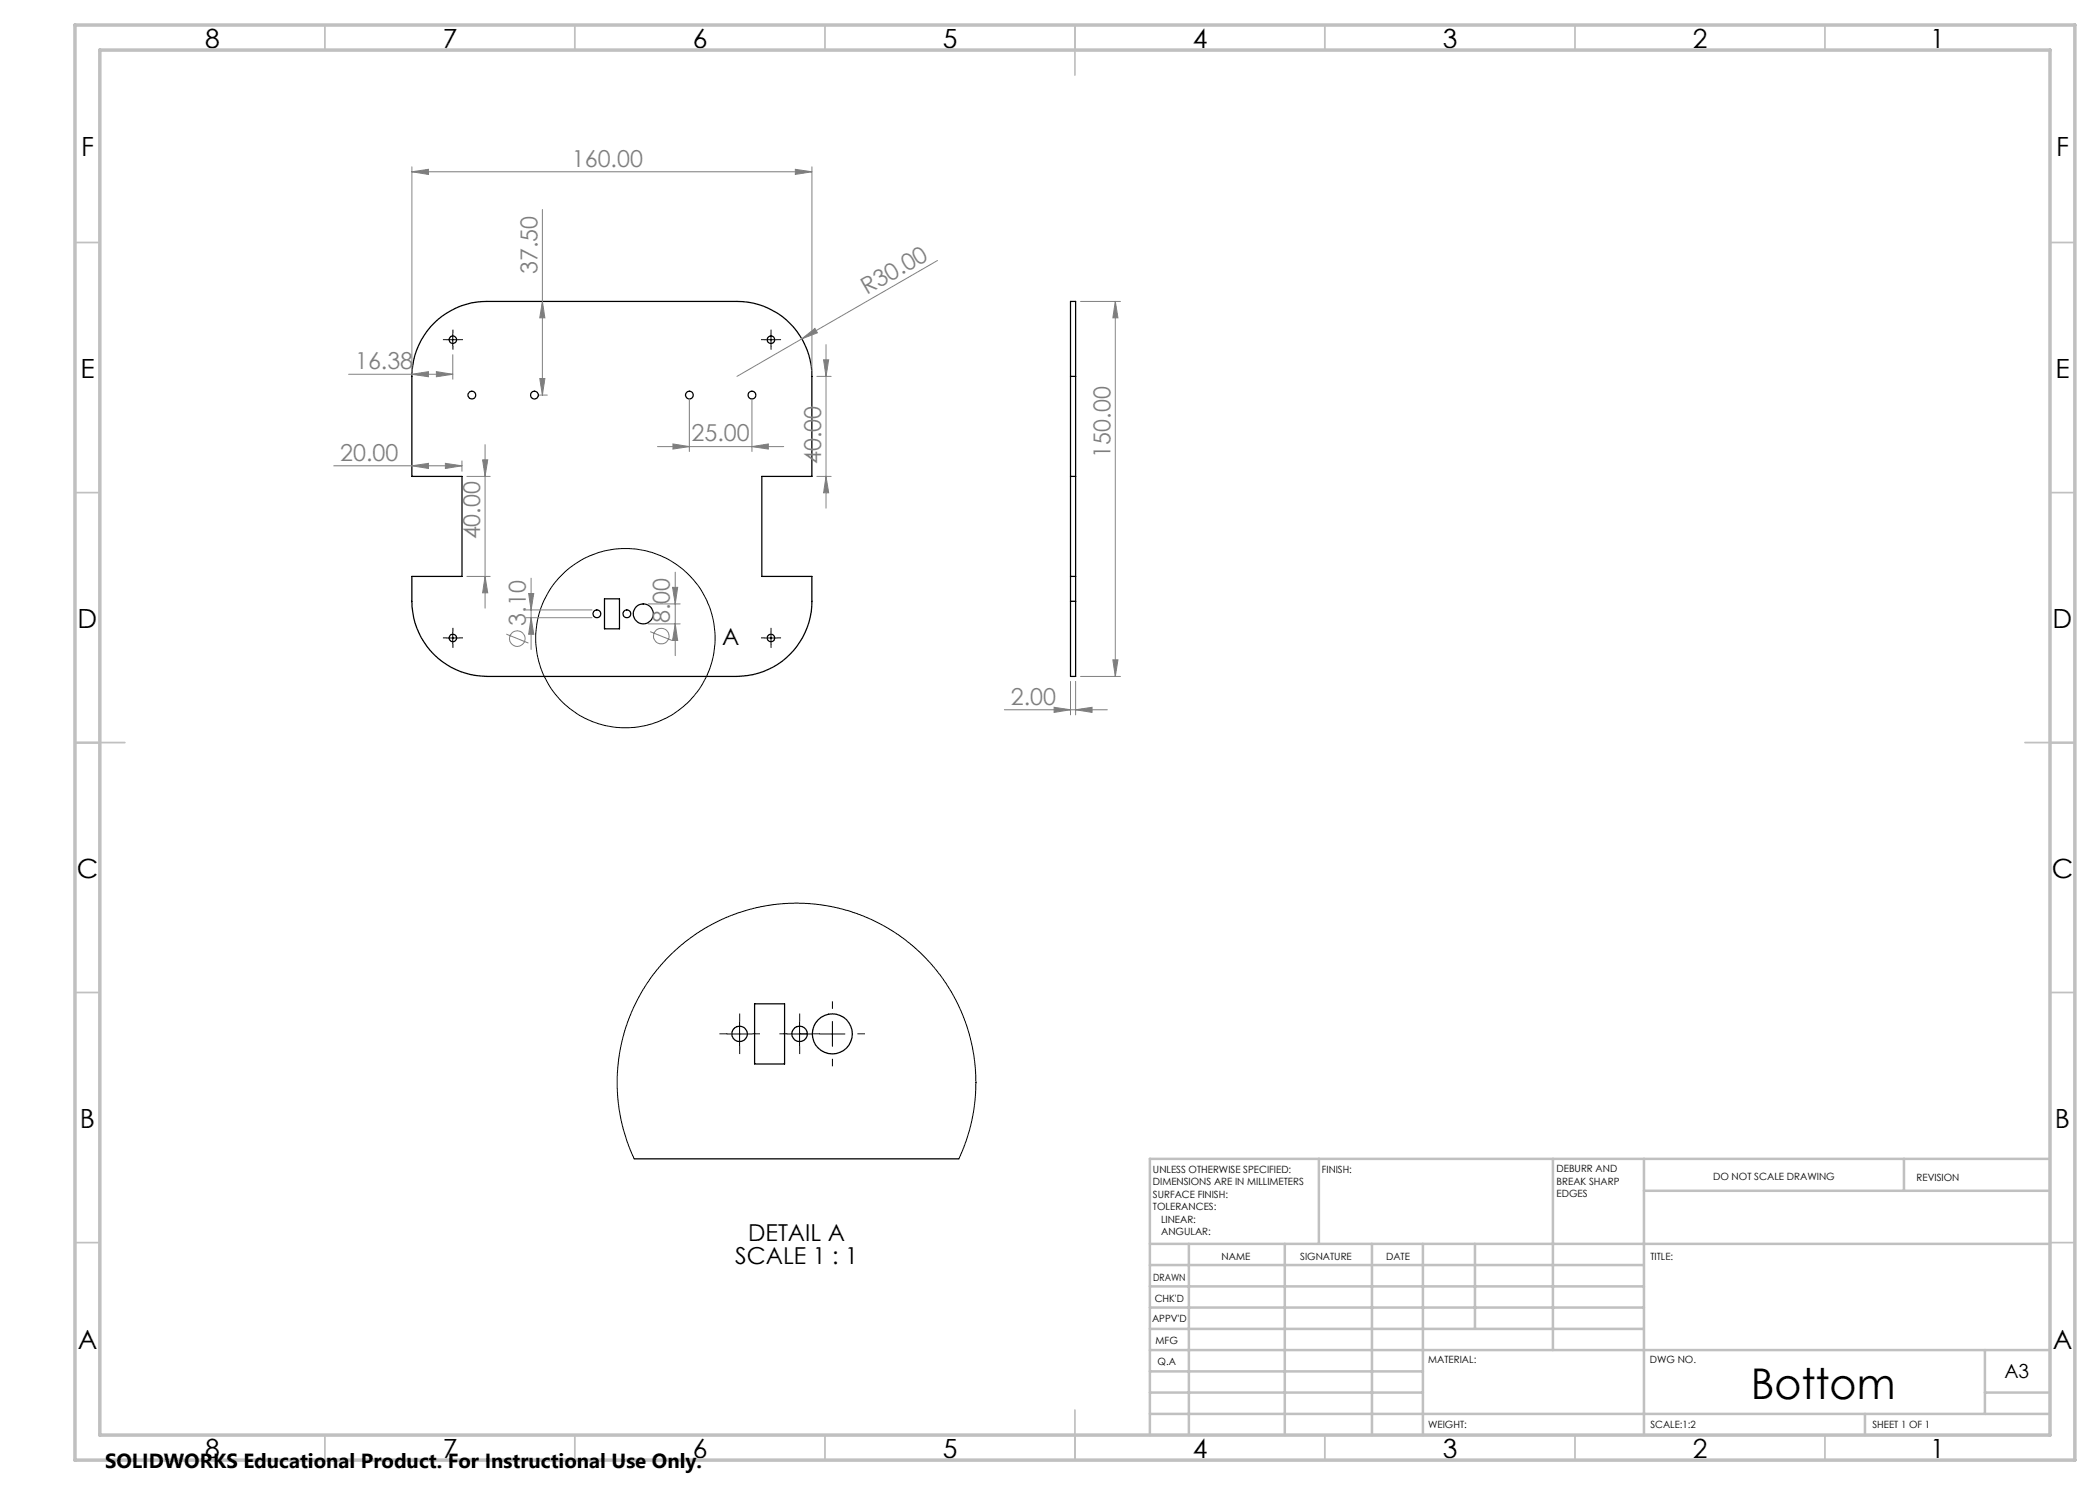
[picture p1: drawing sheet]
<svg xmlns="http://www.w3.org/2000/svg" width="420mm" height="297mm" viewBox="0 0 420 297" stroke-linecap="round" stroke-linejoin="round" font-family="sans-serif">
<g fill="none" stroke="#000" stroke-width=".25">
<path d="M86.8 64.7a14.9 14.9 0 0 1 10.6-4.4h50a15 15 0 0 1 15 15v20h-10v20h10a28.7 28.7 0 0 1-.4 8.2 15 15 0 0 1-14.6 11.8h-50a15.1 15.1 0 0 1-15-15v-5h10v-20h-10v-20a15 15 0 0 1 4.4-10.6zM214.1 75.3v-15h1v15M214.1 75.3h1M214.1 75.3v45M215.1 75.3v45M214.1 95.3h1M120.9 119.8h3v6h-3zM214.1 115.3h1M214.1 120.3v15h1v-15M214.1 120.3h1M150.9 200.8h6v12h-6zM126.9 231.8h64.9"/>
<circle cx="90.6" cy="67.9" r=".74"/>
<circle cx="94.4" cy="79" r=".77"/>
<circle cx="106.9" cy="79" r=".78"/>
<circle cx="137.9" cy="79" r=".77"/>
<circle cx="150.4" cy="79" r=".78"/>
<circle cx="154.2" cy="68" r=".75"/>
<circle cx="90.6" cy="127.6" r=".74"/>
<circle cx="119.4" cy="122.8" r=".78"/>
<circle cx="125.4" cy="122.8" r=".78"/>
<circle cx="128.7" cy="122.8" r="1.99"/>
<circle cx="154.2" cy="127.6" r=".74"/>
<circle cx="147.9" cy="206.8" r="1.55"/>
<circle cx="159.9" cy="206.8" r="1.55"/>
<circle cx="166.5" cy="206.8" r="4"/>
</g>
<g fill="none" stroke="#000" stroke-width=".2">
<path d="M89.3 67.9h2.5M90.6 66.7v2.5M152.9 67.9h2.5M154.2 66.7v2.5M89.3 127.6h2.5M90.6 126.3v2.5M152.9 127.6h2.5M154.2 126.3v2.5M145.4 206.8h5M147.9 204.3v5M157.4 206.8h5M159.9 204.3v5"/>
<path d="M164 206.8h5M166.5 204.3v5M126.9 231.8l-1.4-3.3-.9-2.8-.6-2.7-.5-4v-4.5l.5-4.6 1.2-4.7 1.5-3.7 1.9-3.6 2.8-4 3.2-3.4 3.6-3 2.9-1.9 4.2-2.2 4.8-1.6 4.7-.9 4.1-.3 4.3 .2 4.5 .8 4.9 1.6 3.9 1.8 3.7 2.4 3.5 2.7 3 3.3 2.7 3.5 2.3 4.2 1.6 3.9 1.2 4.3 .6 4.4v5.1l-.5 4.2-1.4 5.2-1.4 3.6"/>
<circle cx="125.1" cy="127.6" r="17.9"/>
</g>
<g fill="none" stroke="#808080" stroke-width=".2">
<path d="M82.4 34.4l3.3-.5v1zM82.4 33.4v40.9M82.4 34.4h80M159.1 33.9l3.3 .5-3.3 .5zM162.4 33.4v40.9M108.5 41.9v37.1M187.5 52.1l-40.1 23.2M69.7 74.9h20.9M82.4 74.9l3.3-.6v1zM87.3 74.3l3.3 .6-3.3 .4zM90.6 70.9v4.9M107.9 79h1.6"/>
<path d="M107.9 75.7h1.1l-.5 3.3zM108.5 60.3l.5 3.3h-1.1zM160.4 67.8l2.6-2.1 .5 .9zM163.4 75.3h2.8M164.7 72h1l-.5 3.3zM165.2 68.9v32.7M216.1 60.3h8M223.1 60.3l.5 3.3h-1zM223.1 60.3v75M66.7 93.2h25.7M82.4 93.2l3.3-.5v1zM89.1 92.7l3.3 .5-3.3 .5z"/>
<path d="M92.4 92.2v2.1M93.4 95.3h4.6M96.5 92h1l-.5 3.3zM97 88.9v32.7M131.5 89.3h25.2M134.6 88.8l3.3 .5-3.3 .5zM137.9 80v10.3M150.4 89.3l3.3-.5v1zM150.4 80v10.3M163.4 95.3h2.8M165.2 95.3l.5 3.3h-1zM93.4 115.3h4.6"/>
<path d="M97 115.3l.5 3.3h-1zM105.7 118.7h1.1l-.6 3.3zM106.2 115.6v14.3M134.5 117.5h1l-.5 3.3zM135 114.4v16.7M101.2 126.8l4.5 1.8M105.2 122h13.2M105.2 123.5h13.2M106.2 123.5l.6 3.4h-1.1zM129.6 120.8h6.4M129.6 124.8h6.4M130 126.3l4.5 1.8"/>
<path d="M135 124.8l.5 3.3h-1zM214.1 136.3v6.7M215.1 136.3v6.7M216.1 135.3h8M222.6 132h1l-.5 3.3zM200.9 142h20.6M210.8 141.5l3.3 .5-3.3 .5zM215.1 142l3.3-.5v1z"/>
<circle cx="103.5" cy="127.7" r="1.55"/>
<circle cx="132.2" cy="127.2" r="1.55"/>
</g>
<g fill="none" stroke="#000" stroke-width=".2" stroke-dasharray="15.2 1.3 1.3 1.3" stroke-linecap="butt">
<path d="M89.3 67.9h-.7M90.6 66.7v-.8M90.6 69.2v.7M91.8 67.9h.8M153 67.9h-.8M154.2 66.7v-.8M154.2 69.2v.7M155.5 67.9h.7M89.3 127.6h-.7M90.6 126.3v-.7M90.6 128.8v.8M91.8 127.6h.8"/>
<path d="M153 127.6h-.8M154.2 126.3v-.7M154.2 128.8v.8M155.5 127.6h.7M145.4 206.8h-1.5M147.9 204.3v-1.6M147.9 209.3v1.5M150.4 206.8h1.6M157.4 206.8h-1.5M159.9 204.3v-1.6M159.9 209.3v1.5M161.5 206.8h-1.5"/>
<path d="M162.4 206.8h1.6M166.5 201.8v-1.5M166.5 211.8v1.5M171.5 206.8h1.5"/>
</g>
<g fill="none" stroke="#c0c0c0" stroke-width=".35">
<path d="M65 5v5M115 5v5M165 5v5M215 5v10M265 5v5M315 5v5M365 5v5M15 48.5h5M410 48.5h5M15 98.5h5M410 98.5h5M15 148.5h10"/>
<path d="M405 148.5h10M15 198.5h5M410 198.5h5M15 248.5h5M410 248.5h5M65 287v5M115 287v5M165 287v5M215 282v10M265 287v5M315 287v5M365 287v5"/>
</g>
<g fill="none" stroke="#c0c0c0" stroke-width=".5">
<path d="M263.8 231.8v17M310.6 231.8v38.2M328.8 231.8v55.2M328.8 238.2h81.2M380.8 231.8v6.4M410 231.8h-180v55.2M230 248.8h180M230 257.3h98.8M230 253h98.8M237.8 248.8v38.2M257 248.8v38.2M274.4 248.8v38.2"/>
<path d="M284.6 248.8v38.2M295 248.8v17M230 265.8h98.8M230 261.5h98.8M230 278.5h54.6M230 274.3h54.6M230 270h180M397 278.5h13M397 270v12.8M230 282.8h180M373 282.8v4.2"/>
</g>
<path d="M15 5h400v287h-400zM20 10h390v277h-390z" fill="none" stroke="#c0c0c0" stroke-width=".7"/>
<g fill="#808080">
<path d="M160.4 67.8l2.6-2.1 .5 .9z"/>
<path d="M215.1 142l3.3-.5v1zM210.8 141.5l3.3 .5-3.3 .5z"/>
<path d="M89.1 92.7l3.3 .5-3.3 .5zM82.4 93.2l3.3-.5v1z"/>
<path d="M134.6 88.8l3.3 .5-3.3 .5zM150.4 89.3l3.3-.5v1z"/>
<path d="M82.4 34.4l3.3-.5v1zM159.1 33.9l3.3 .5-3.3 .5z"/>
<path d="M87.3 74.3l3.3 .6-3.3 .4zM82.4 74.9l3.3-.6v1z"/>
<path d="M97 115.3l.5 3.3h-1zM96.5 92h1l-.5 3.3z"/>
<path d="M107.9 75.7h1.1l-.5 3.3zM108.5 60.3l.5 3.3h-1.1z"/>
<path d="M223.1 60.3l.5 3.3h-1zM222.6 132h1l-.5 3.3z"/>
<path d="M164.7 72h1l-.5 3.3zM165.2 95.3l.5 3.3h-1zM134.5 117.5h1l-.5 3.3zM135 124.8l.5 3.3h-1zM105.7 118.7h1.1l-.6 3.3zM106.2 123.5l.6 3.4h-1.1z"/>
</g>
<text font-size="8.5" x="350.1" y="279.7">Bottom</text>
<g font-size="5.3">
<text x="41" y="9.5">8</text>
<text x="88.5" y="9.5">7</text>
<text x="138.5" y="9.5">6</text>
<text x="188.5" y="9.5">5</text>
<text x="238.5" y="9.5">4</text>
<text x="288.5" y="9.5">3</text>
<text x="338.5" y="9.5">2</text>
<text x="386" y="9.5">1</text>
<text x="16.2" y="31.2">F</text>
<text x="411.2" y="31.2">F</text>
<text x="16.1" y="75.5">E</text>
<text x="411.1" y="75.5">E</text>
<text x="15.5" y="125.5">D</text>
<text x="410.5" y="125.5">D</text>
<text x="15.4" y="175.5">C</text>
<text x="410.4" y="175.5">C</text>
<text x="16" y="225.5">B</text>
<text x="411" y="225.5">B</text>
<text x="15.5" y="269.7">A</text>
<text x="410.5" y="269.7">A</text>
<text x="41" y="291.5">8</text>
<text x="88.5" y="291.5">7</text>
<text x="138.5" y="291.5">6</text>
<text x="188.5" y="291.5">5</text>
<text x="238.5" y="291.5">4</text>
<text x="288.5" y="291.5">3</text>
<text x="338.5" y="291.5">2</text>
<text x="386" y="291.5">1</text>
</g>
<g font-size="4.7" fill="#808080">
<text x="114.4" y="33.3">160.00</text>
<text x="107.5" y="54.8" transform="rotate(-90 107.5 54.8)">37.50</text>
<text x="173.4" y="59.1" transform="rotate(-30 173.4 59.1)">R30.00</text>
<text x="71" y="73.8">16.38</text>
<text x="138.3" y="88.3">25.00</text>
<text x="68" y="92.1">20.00</text>
<text x="164.2" y="92.8" transform="rotate(-90 164.2 92.8)">40.00</text>
<text x="222.1" y="91.5" transform="rotate(-90 222.1 91.5)">150.00</text>
<text x="96" y="107.9" transform="rotate(-90 96 107.9)">40.00</text>
<text x="105.2" y="125.1" transform="rotate(-90 105.2 125.1)">3.10</text>
<text x="134" y="124.6" transform="rotate(-90 134 124.6)">8.00</text>
<text x="202.2" y="140.9">2.00</text>
</g>
<g font-size="4.7">
<text x="144.4" y="129">A</text>
<text x="149.6" y="248.3">DETAIL A</text>
<text x="147" y="252.8">SCALE 1 : 1</text>
</g>
<text font-size="4.1" x="21" y="293.7">SOLIDWORKS Educational Product. For Instructional Use Only.</text>
<text font-size="3.9" x="400.9" y="275.5">A3</text>
<g font-size="2">
<text x="230.6" y="234.6">UNLESS OTHERWISE SPECIFIED:</text>
<text x="230.6" y="237.1">DIMENSIONS ARE IN MILLIMETERS</text>
<text x="230.6" y="239.6">SURFACE FINISH:</text>
<text x="264.4" y="234.6">FINISH:</text>
<text x="311.3" y="234.5">DEBURR AND</text>
<text x="311.3" y="237">BREAK SHARP</text>
<text x="311.3" y="239.5">EDGES</text>
<text x="342.6" y="236">DO NOT SCALE DRAWING</text>
<text x="383.3" y="236.2">REVISION</text>
<text x="230.6" y="242.1">TOLERANCES:</text>
<text x="232.2" y="244.6">LINEAR:</text>
<text x="232.2" y="247.1">ANGULAR:</text>
<text x="244.3" y="252">NAME</text>
<text x="260" y="251.9">SIGNATURE</text>
<text x="277.2" y="251.9">DATE</text>
<text x="330.1" y="251.9">TITLE:</text>
<text x="230.6" y="256.1">DRAWN</text>
<text x="230.9" y="260.3">CHK'D</text>
<text x="230.4" y="264.4">APPV'D</text>
<text x="231.1" y="268.8">MFG</text>
<text x="231.5" y="273">Q.A</text>
<text x="285.6" y="272.5">MATERIAL:</text>
<text x="330" y="272.5">DWG NO.</text>
<text x="285.6" y="285.5">WEIGHT:</text>
<text x="330.1" y="285.6">SCALE:1:2</text>
<text x="374.5" y="285.6">SHEET 1 OF 1</text>
</g>
</svg>
